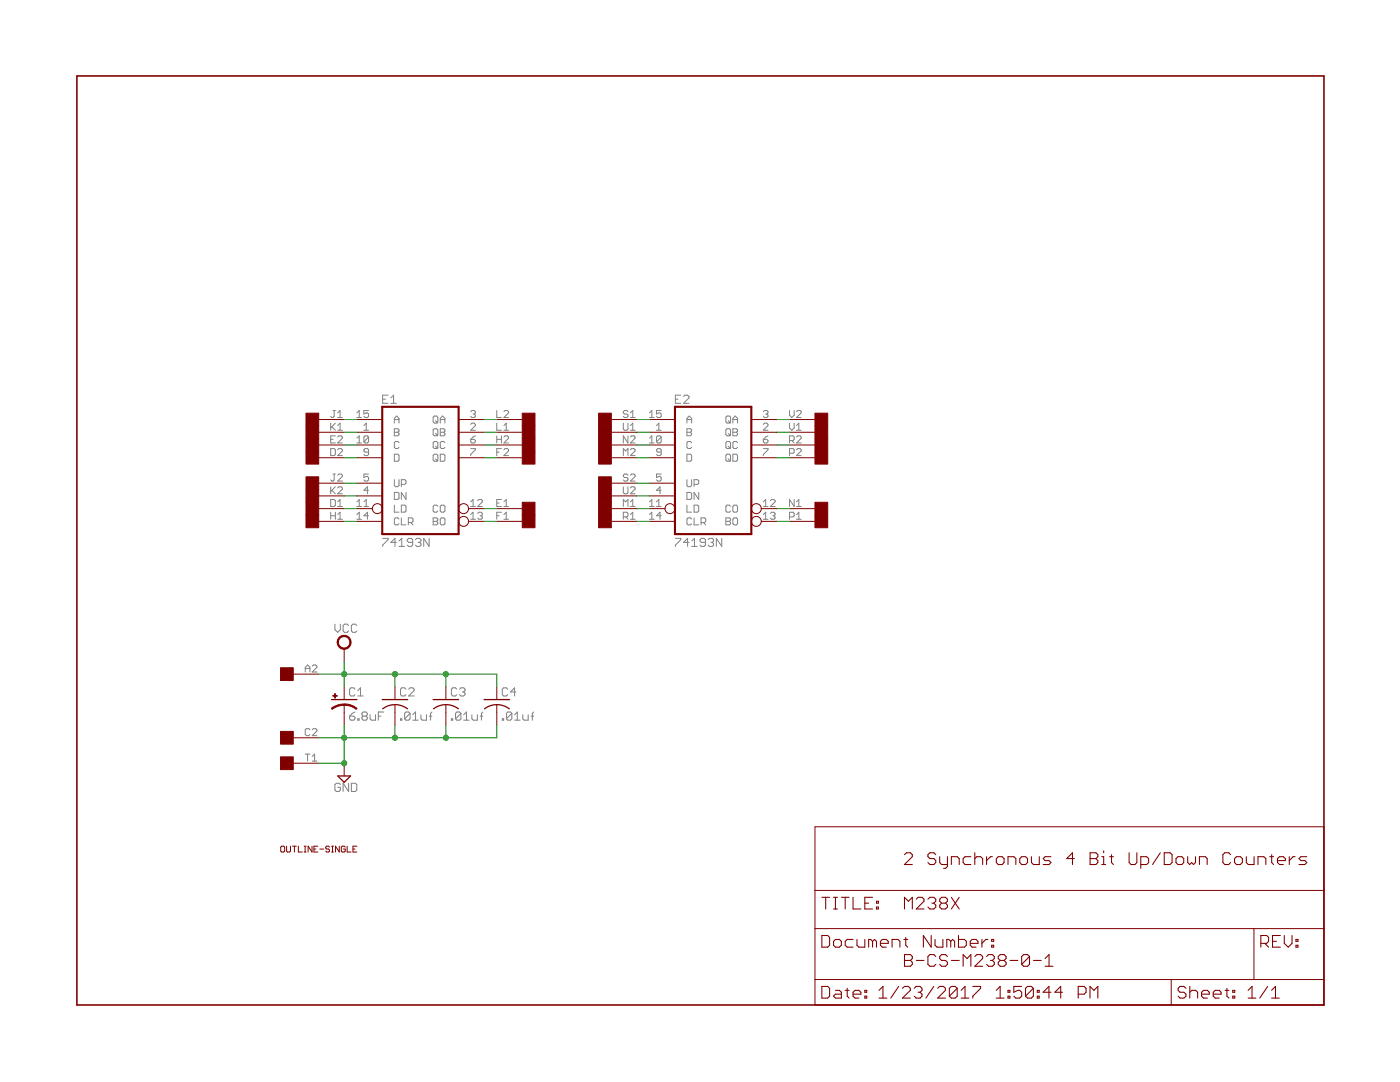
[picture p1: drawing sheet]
<?xml version="1.0" encoding="utf-8"?>
<!DOCTYPE eagle SYSTEM "eagle.dtd">
<eagle version="6.6.0">
<drawing>
<settings>
<setting alwaysvectorfont="yes"/>
<setting verticaltext="up"/>
</settings>
<grid distance="0.1" unitdist="inch" unit="inch" style="lines" multiple="1" display="no" altdistance="0.01" altunitdist="inch" altunit="inch"/>
<schematic xreflabel="%F%N/%S.%C%R" xrefpart="/%S.%C%R">
<libraries>
<library name="frames">
<symbols>
<symbol name="LETTER_L">
<frame x1="0" y1="0" x2="248.92" y2="185.42" columns="12" rows="17" layer="94" border-left="no" border-top="no" border-right="no" border-bottom="no"/>
</symbol>
<symbol name="DOCFIELD">
<wire x1="0" y1="0" x2="71.12" y2="0" width="0.1016" layer="94"/>
<wire x1="101.6" y1="15.24" x2="87.63" y2="15.24" width="0.1016" layer="94"/>
<wire x1="0" y1="0" x2="0" y2="5.08" width="0.1016" layer="94"/>
<wire x1="0" y1="5.08" x2="71.12" y2="5.08" width="0.1016" layer="94"/>
<wire x1="0" y1="5.08" x2="0" y2="15.24" width="0.1016" layer="94"/>
<wire x1="101.6" y1="15.24" x2="101.6" y2="5.08" width="0.1016" layer="94"/>
<wire x1="71.12" y1="5.08" x2="71.12" y2="0" width="0.1016" layer="94"/>
<wire x1="71.12" y1="5.08" x2="87.63" y2="5.08" width="0.1016" layer="94"/>
<wire x1="71.12" y1="0" x2="101.6" y2="0" width="0.1016" layer="94"/>
<wire x1="87.63" y1="15.24" x2="87.63" y2="5.08" width="0.1016" layer="94"/>
<wire x1="87.63" y1="15.24" x2="0" y2="15.24" width="0.1016" layer="94"/>
<wire x1="87.63" y1="5.08" x2="101.6" y2="5.08" width="0.1016" layer="94"/>
<wire x1="101.6" y1="5.08" x2="101.6" y2="0" width="0.1016" layer="94"/>
<wire x1="0" y1="15.24" x2="0" y2="22.86" width="0.1016" layer="94"/>
<wire x1="101.6" y1="35.56" x2="0" y2="35.56" width="0.1016" layer="94"/>
<wire x1="101.6" y1="35.56" x2="101.6" y2="22.86" width="0.1016" layer="94"/>
<wire x1="0" y1="22.86" x2="101.6" y2="22.86" width="0.1016" layer="94"/>
<wire x1="0" y1="22.86" x2="0" y2="35.56" width="0.1016" layer="94"/>
<wire x1="101.6" y1="22.86" x2="101.6" y2="15.24" width="0.1016" layer="94"/>
<text x="1.27" y="1.27" size="2.54" layer="94">Date:</text>
<text x="12.7" y="1.27" size="2.54" layer="94">&gt;LAST_DATE_TIME</text>
<text x="72.39" y="1.27" size="2.54" layer="94">Sheet:</text>
<text x="86.36" y="1.27" size="2.54" layer="94">&gt;SHEET</text>
<text x="88.9" y="11.43" size="2.54" layer="94">REV:</text>
<text x="1.27" y="19.05" size="2.54" layer="94">TITLE:</text>
<text x="1.27" y="11.43" size="2.54" layer="94">Document Number:</text>
<text x="17.78" y="19.05" size="2.54" layer="94">&gt;DRAWING_NAME</text>
</symbol>
</symbols>
<devicesets>
<deviceset name="LETTER_L" prefix="FRAME" uservalue="yes">
<gates>
<gate name="G$1" symbol="LETTER_L" x="0" y="0"/>
<gate name="G$2" symbol="DOCFIELD" x="147.32" y="0" addlevel="must"/>
</gates>
<devices>
<device name="">
<technologies>
<technology name=""/>
</technologies>
</device>
</devices>
</deviceset>
</devicesets>
</library>
<library name="74xx-us">
<symbols>
<symbol name="PWRN">
<text x="-0.635" y="-0.635" size="1.778" layer="95">&gt;NAME</text>
<text x="1.905" y="-7.62" size="1.27" layer="95" rot="R90">GND</text>
<text x="1.905" y="5.08" size="1.27" layer="95" rot="R90">VCC</text>
<pin name="GND" x="0" y="-10.16" visible="pad" direction="pwr" rot="R90"/>
<pin name="VCC" x="0" y="10.16" visible="pad" direction="pwr" rot="R270"/>
</symbol>
<symbol name="74192">
<wire x1="-7.62" y1="-12.7" x2="7.62" y2="-12.7" width="0.4064" layer="94"/>
<wire x1="7.62" y1="-12.7" x2="7.62" y2="12.7" width="0.4064" layer="94"/>
<wire x1="7.62" y1="12.7" x2="-7.62" y2="12.7" width="0.4064" layer="94"/>
<wire x1="-7.62" y1="12.7" x2="-7.62" y2="-12.7" width="0.4064" layer="94"/>
<text x="-7.62" y="13.335" size="1.778" layer="95">&gt;NAME</text>
<text x="-7.62" y="-15.24" size="1.778" layer="96">&gt;VALUE</text>
<pin name="B" x="-12.7" y="7.62" length="middle" direction="in"/>
<pin name="QB" x="12.7" y="7.62" length="middle" direction="out" rot="R180"/>
<pin name="QA" x="12.7" y="10.16" length="middle" direction="out" rot="R180"/>
<pin name="DN" x="-12.7" y="-5.08" length="middle" direction="in"/>
<pin name="UP" x="-12.7" y="-2.54" length="middle" direction="in"/>
<pin name="QC" x="12.7" y="5.08" length="middle" direction="out" rot="R180"/>
<pin name="QD" x="12.7" y="2.54" length="middle" direction="out" rot="R180"/>
<pin name="D" x="-12.7" y="2.54" length="middle" direction="in"/>
<pin name="C" x="-12.7" y="5.08" length="middle" direction="in"/>
<pin name="LD" x="-12.7" y="-7.62" length="middle" direction="in" function="dot"/>
<pin name="CO" x="12.7" y="-7.62" length="middle" direction="out" function="dot" rot="R180"/>
<pin name="BO" x="12.7" y="-10.16" length="middle" direction="out" function="dot" rot="R180"/>
<pin name="CLR" x="-12.7" y="-10.16" length="middle" direction="in"/>
<pin name="A" x="-12.7" y="10.16" length="middle" direction="in"/>
</symbol>
</symbols>
<devicesets>
<deviceset name="74*192" prefix="IC">
<gates>
<gate name="A" symbol="74192" x="20.32" y="0"/>
<gate name="P" symbol="PWRN" x="-5.08" y="0" addlevel="request"/>
</gates>
<devices>
<device name="N" package="DIL16">
<connects>
<connect gate="A" pin="A" pad="15"/>
<connect gate="A" pin="B" pad="1"/>
<connect gate="A" pin="BO" pad="13"/>
<connect gate="A" pin="C" pad="10"/>
<connect gate="A" pin="CLR" pad="14"/>
<connect gate="A" pin="CO" pad="12"/>
<connect gate="A" pin="D" pad="9"/>
<connect gate="A" pin="DN" pad="4"/>
<connect gate="A" pin="LD" pad="11"/>
<connect gate="A" pin="QA" pad="3"/>
<connect gate="A" pin="QB" pad="2"/>
<connect gate="A" pin="QC" pad="6"/>
<connect gate="A" pin="QD" pad="7"/>
<connect gate="A" pin="UP" pad="5"/>
<connect gate="P" pin="GND" pad="8"/>
<connect gate="P" pin="VCC" pad="16"/>
</connects>
<technologies>
<technology name=""/>
<technology name="LS"/>
</technologies>
</device>
</devices>
</deviceset>
</devicesets>
</library>
<library name="dec-con">
<symbols>
<symbol name="DEVICE">
<text x="0" y="0" size="1.27" layer="94">&gt;Value</text>
</symbol>
<symbol name="EDGE-RIGHT">
<rectangle x1="-5.08" y1="-1.27" x2="-2.54" y2="1.27" layer="94"/>
<pin name="1" x="2.54" y="0" visible="pad" length="middle" rot="R180"/>
</symbol>
<symbol name="EDGE-LEFT">
<rectangle x1="2.54" y1="-1.27" x2="5.08" y2="1.27" layer="94"/>
<pin name="1" x="-2.54" y="0" visible="pad" length="middle"/>
</symbol>
<symbol name="CPOL-US">
<wire x1="-2.54" y1="0" x2="2.54" y2="0" width="0.254" layer="94"/>
<wire x1="0" y1="-1.016" x2="0" y2="-2.54" width="0.1524" layer="94"/>
<wire x1="0" y1="-1" x2="2.4892" y2="-1.8542" width="0.254" layer="94" curve="-37.878202" cap="flat"/>
<wire x1="-2.4669" y1="-1.8504" x2="0" y2="-1.0161" width="0.254" layer="94" curve="-37.376341" cap="flat"/>
<text x="1.016" y="0.635" size="1.778" layer="95">&gt;NAME</text>
<text x="1.016" y="-4.191" size="1.778" layer="96">&gt;VALUE</text>
<rectangle x1="-2.253" y1="0.668" x2="-1.364" y2="0.795" layer="94"/>
<rectangle x1="-1.872" y1="0.287" x2="-1.745" y2="1.176" layer="94"/>
<pin name="+" x="0" y="2.54" visible="off" length="short" direction="pas" swaplevel="1" rot="R270"/>
<pin name="-" x="0" y="-5.08" visible="off" length="short" direction="pas" swaplevel="1" rot="R90"/>
</symbol>
</symbols>
<devicesets>
<deviceset name="OUTLINE-*">
<gates>
<gate name="G$1" symbol="DEVICE" x="0" y="0" addlevel="always"/>
</gates>
<devices>
<device name="SINGLE" package="SINGLE">
<technologies>
<technology name=""/>
</technologies>
</device>
<device name="SINGLE-R" package="SINGLE-R">
<technologies>
<technology name=""/>
</technologies>
</device>
<device name="PROTO" package="DECPROTO111">
<technologies>
<technology name=""/>
</technologies>
</device>
<device name="OMNIBUS" package="OMNIBUS">
<technologies>
<technology name=""/>
</technologies>
</device>
<device name="DOUBLE" package="DOUBLE">
<technologies>
<technology name=""/>
</technologies>
</device>
<device name="DOUBLE-R" package="DOUBLE-R">
<technologies>
<technology name=""/>
</technologies>
</device>
<device name="SINGLE-LONG" package="SINGLE-LONG">
<technologies>
<technology name=""/>
</technologies>
</device>
<device name="DOUBLE-LONG" package="DOUBLE-LONG">
<technologies>
<technology name=""/>
</technologies>
</device>
</devices>
</deviceset>
<deviceset name="SINGLE" uservalue="yes">
<gates>
<gate name="L2" symbol="EDGE-RIGHT" x="7.62" y="2.54" addlevel="always" swaplevel="1"/>
<gate name="M2" symbol="EDGE-RIGHT" x="7.62" y="7.62" addlevel="always" swaplevel="1"/>
<gate name="N2" symbol="EDGE-RIGHT" x="7.62" y="12.7" addlevel="always" swaplevel="1"/>
<gate name="P2" symbol="EDGE-RIGHT" x="7.62" y="17.78" addlevel="always" swaplevel="1"/>
<gate name="R2" symbol="EDGE-RIGHT" x="7.62" y="22.86" addlevel="always" swaplevel="1"/>
<gate name="S2" symbol="EDGE-RIGHT" x="7.62" y="27.94" addlevel="always" swaplevel="1"/>
<gate name="T2" symbol="EDGE-RIGHT" x="7.62" y="33.02" addlevel="always" swaplevel="1"/>
<gate name="K2" symbol="EDGE-RIGHT" x="7.62" y="-2.54" addlevel="always" swaplevel="1"/>
<gate name="J2" symbol="EDGE-RIGHT" x="7.62" y="-7.62" addlevel="always" swaplevel="1"/>
<gate name="H2" symbol="EDGE-RIGHT" x="7.62" y="-12.7" addlevel="always" swaplevel="1"/>
<gate name="F2" symbol="EDGE-RIGHT" x="7.62" y="-17.78" addlevel="always" swaplevel="1"/>
<gate name="E2" symbol="EDGE-RIGHT" x="7.62" y="-22.86" addlevel="always" swaplevel="1"/>
<gate name="D2" symbol="EDGE-RIGHT" x="7.62" y="-27.94" addlevel="always" swaplevel="1"/>
<gate name="C2" symbol="EDGE-RIGHT" x="7.62" y="-33.02" addlevel="always" swaplevel="1"/>
<gate name="U2" symbol="EDGE-RIGHT" x="7.62" y="38.1" addlevel="always" swaplevel="1"/>
<gate name="V2" symbol="EDGE-RIGHT" x="7.62" y="43.18" addlevel="always" swaplevel="1"/>
<gate name="B2" symbol="EDGE-RIGHT" x="7.62" y="-38.1" addlevel="always" swaplevel="1"/>
<gate name="A2" symbol="EDGE-RIGHT" x="7.62" y="-43.18" addlevel="always" swaplevel="1"/>
<gate name="K1" symbol="EDGE-LEFT" x="-7.62" y="-2.54" addlevel="always" swaplevel="1"/>
<gate name="L1" symbol="EDGE-LEFT" x="-7.62" y="2.54" addlevel="always" swaplevel="1"/>
<gate name="M1" symbol="EDGE-LEFT" x="-7.62" y="7.62" addlevel="always" swaplevel="1"/>
<gate name="N1" symbol="EDGE-LEFT" x="-7.62" y="12.7" addlevel="always" swaplevel="1"/>
<gate name="P1" symbol="EDGE-LEFT" x="-7.62" y="17.78" addlevel="always" swaplevel="1"/>
<gate name="R1" symbol="EDGE-LEFT" x="-7.62" y="22.86" addlevel="always" swaplevel="1"/>
<gate name="S1" symbol="EDGE-LEFT" x="-7.62" y="27.94" addlevel="always" swaplevel="1"/>
<gate name="T1" symbol="EDGE-LEFT" x="-7.62" y="33.02" addlevel="always" swaplevel="1"/>
<gate name="U1" symbol="EDGE-LEFT" x="-7.62" y="38.1" addlevel="always" swaplevel="1"/>
<gate name="V1" symbol="EDGE-LEFT" x="-7.62" y="43.18" addlevel="always" swaplevel="1"/>
<gate name="J1" symbol="EDGE-LEFT" x="-7.62" y="-7.62" addlevel="always" swaplevel="1"/>
<gate name="H1" symbol="EDGE-LEFT" x="-7.62" y="-12.7" addlevel="always" swaplevel="1"/>
<gate name="F1" symbol="EDGE-LEFT" x="-7.62" y="-17.78" addlevel="always" swaplevel="1"/>
<gate name="E1" symbol="EDGE-LEFT" x="-7.62" y="-22.86" addlevel="always" swaplevel="1"/>
<gate name="D1" symbol="EDGE-LEFT" x="-7.62" y="-27.94" addlevel="always" swaplevel="1"/>
<gate name="C1" symbol="EDGE-LEFT" x="-7.62" y="-33.02" addlevel="always" swaplevel="1"/>
<gate name="B1" symbol="EDGE-LEFT" x="-7.62" y="-38.1" addlevel="always" swaplevel="1"/>
<gate name="A1" symbol="EDGE-LEFT" x="-7.62" y="-43.18" addlevel="always" swaplevel="1"/>
</gates>
<devices>
<device name="" package="EDGE-CON2">
<connects>
<connect gate="A1" pin="1" pad="A1"/>
<connect gate="A2" pin="1" pad="A2"/>
<connect gate="B1" pin="1" pad="B1"/>
<connect gate="B2" pin="1" pad="B2"/>
<connect gate="C1" pin="1" pad="C1"/>
<connect gate="C2" pin="1" pad="C2"/>
<connect gate="D1" pin="1" pad="D1"/>
<connect gate="D2" pin="1" pad="D2"/>
<connect gate="E1" pin="1" pad="E1"/>
<connect gate="E2" pin="1" pad="E2"/>
<connect gate="F1" pin="1" pad="F1"/>
<connect gate="F2" pin="1" pad="F2"/>
<connect gate="H1" pin="1" pad="H1"/>
<connect gate="H2" pin="1" pad="H2"/>
<connect gate="J1" pin="1" pad="J1"/>
<connect gate="J2" pin="1" pad="J2"/>
<connect gate="K1" pin="1" pad="K1"/>
<connect gate="K2" pin="1" pad="K2"/>
<connect gate="L1" pin="1" pad="L1"/>
<connect gate="L2" pin="1" pad="L2"/>
<connect gate="M1" pin="1" pad="M1"/>
<connect gate="M2" pin="1" pad="M2"/>
<connect gate="N1" pin="1" pad="N1"/>
<connect gate="N2" pin="1" pad="N2"/>
<connect gate="P1" pin="1" pad="P1"/>
<connect gate="P2" pin="1" pad="P2"/>
<connect gate="R1" pin="1" pad="R1"/>
<connect gate="R2" pin="1" pad="R2"/>
<connect gate="S1" pin="1" pad="S1"/>
<connect gate="S2" pin="1" pad="S2"/>
<connect gate="T1" pin="1" pad="T1"/>
<connect gate="T2" pin="1" pad="T2"/>
<connect gate="U1" pin="1" pad="U1"/>
<connect gate="U2" pin="1" pad="U2"/>
<connect gate="V1" pin="1" pad="V1"/>
<connect gate="V2" pin="1" pad="V2"/>
</connects>
<technologies>
<technology name=""/>
</technologies>
</device>
</devices>
</deviceset>
<deviceset name="CPOL-USE20-8AXIAL" prefix="C" uservalue="yes">
<gates>
<gate name="G$1" symbol="CPOL-US" x="0" y="0"/>
</gates>
<devices>
<device name="" package="E12-8">
<connects>
<connect gate="G$1" pin="+" pad="+"/>
<connect gate="G$1" pin="-" pad="-"/>
</connects>
<technologies>
<technology name=""/>
</technologies>
</device>
</devices>
</deviceset>
</devicesets>
</library>
<library name="rcl">
<symbols>
<symbol name="C-US">
<wire x1="-2.54" y1="0" x2="2.54" y2="0" width="0.254" layer="94"/>
<wire x1="0" y1="-1.016" x2="0" y2="-2.54" width="0.1524" layer="94"/>
<wire x1="0" y1="-1" x2="2.4892" y2="-1.8542" width="0.254" layer="94" curve="-37.878202"/>
<wire x1="-2.4668" y1="-1.8504" x2="0" y2="-1.0161" width="0.254" layer="94" curve="-37.373024"/>
<text x="1.016" y="0.635" size="1.778" layer="95">&gt;NAME</text>
<text x="1.016" y="-4.191" size="1.778" layer="96">&gt;VALUE</text>
<pin name="1" x="0" y="2.54" visible="off" length="short" direction="pas" swaplevel="1" rot="R270"/>
<pin name="2" x="0" y="-5.08" visible="off" length="short" direction="pas" swaplevel="1" rot="R90"/>
</symbol>
</symbols>
<devicesets>
<deviceset name="C-US" prefix="C" uservalue="yes">
<gates>
<gate name="G$1" symbol="C-US" x="0" y="0"/>
</gates>
<devices>
<device name="C0402" package="C0402">
<connects>
<connect gate="G$1" pin="1" pad="1"/>
<connect gate="G$1" pin="2" pad="2"/>
</connects>
<technologies>
<technology name=""/>
</technologies>
</device>
<device name="C0504" package="C0504">
<connects>
<connect gate="G$1" pin="1" pad="1"/>
<connect gate="G$1" pin="2" pad="2"/>
</connects>
<technologies>
<technology name=""/>
</technologies>
</device>
<device name="C0603" package="C0603">
<connects>
<connect gate="G$1" pin="1" pad="1"/>
<connect gate="G$1" pin="2" pad="2"/>
</connects>
<technologies>
<technology name=""/>
</technologies>
</device>
<device name="C0805" package="C0805">
<connects>
<connect gate="G$1" pin="1" pad="1"/>
<connect gate="G$1" pin="2" pad="2"/>
</connects>
<technologies>
<technology name=""/>
</technologies>
</device>
<device name="C1005" package="C1005">
<connects>
<connect gate="G$1" pin="1" pad="1"/>
<connect gate="G$1" pin="2" pad="2"/>
</connects>
<technologies>
<technology name=""/>
</technologies>
</device>
<device name="C1206" package="C1206">
<connects>
<connect gate="G$1" pin="1" pad="1"/>
<connect gate="G$1" pin="2" pad="2"/>
</connects>
<technologies>
<technology name=""/>
</technologies>
</device>
<device name="C1210" package="C1210">
<connects>
<connect gate="G$1" pin="1" pad="1"/>
<connect gate="G$1" pin="2" pad="2"/>
</connects>
<technologies>
<technology name=""/>
</technologies>
</device>
<device name="C1310" package="C1310">
<connects>
<connect gate="G$1" pin="1" pad="1"/>
<connect gate="G$1" pin="2" pad="2"/>
</connects>
<technologies>
<technology name=""/>
</technologies>
</device>
<device name="C1608" package="C1608">
<connects>
<connect gate="G$1" pin="1" pad="1"/>
<connect gate="G$1" pin="2" pad="2"/>
</connects>
<technologies>
<technology name=""/>
</technologies>
</device>
<device name="C1812" package="C1812">
<connects>
<connect gate="G$1" pin="1" pad="1"/>
<connect gate="G$1" pin="2" pad="2"/>
</connects>
<technologies>
<technology name=""/>
</technologies>
</device>
<device name="C1825" package="C1825">
<connects>
<connect gate="G$1" pin="1" pad="1"/>
<connect gate="G$1" pin="2" pad="2"/>
</connects>
<technologies>
<technology name=""/>
</technologies>
</device>
<device name="C2012" package="C2012">
<connects>
<connect gate="G$1" pin="1" pad="1"/>
<connect gate="G$1" pin="2" pad="2"/>
</connects>
<technologies>
<technology name=""/>
</technologies>
</device>
<device name="C3216" package="C3216">
<connects>
<connect gate="G$1" pin="1" pad="1"/>
<connect gate="G$1" pin="2" pad="2"/>
</connects>
<technologies>
<technology name=""/>
</technologies>
</device>
<device name="C3225" package="C3225">
<connects>
<connect gate="G$1" pin="1" pad="1"/>
<connect gate="G$1" pin="2" pad="2"/>
</connects>
<technologies>
<technology name=""/>
</technologies>
</device>
<device name="C4532" package="C4532">
<connects>
<connect gate="G$1" pin="1" pad="1"/>
<connect gate="G$1" pin="2" pad="2"/>
</connects>
<technologies>
<technology name=""/>
</technologies>
</device>
<device name="C4564" package="C4564">
<connects>
<connect gate="G$1" pin="1" pad="1"/>
<connect gate="G$1" pin="2" pad="2"/>
</connects>
<technologies>
<technology name=""/>
</technologies>
</device>
<device name="025-024X044" package="C025-024X044">
<connects>
<connect gate="G$1" pin="1" pad="1"/>
<connect gate="G$1" pin="2" pad="2"/>
</connects>
<technologies>
<technology name=""/>
</technologies>
</device>
<device name="025-025X050" package="C025-025X050">
<connects>
<connect gate="G$1" pin="1" pad="1"/>
<connect gate="G$1" pin="2" pad="2"/>
</connects>
<technologies>
<technology name=""/>
</technologies>
</device>
<device name="025-030X050" package="C025-030X050">
<connects>
<connect gate="G$1" pin="1" pad="1"/>
<connect gate="G$1" pin="2" pad="2"/>
</connects>
<technologies>
<technology name=""/>
</technologies>
</device>
<device name="025-040X050" package="C025-040X050">
<connects>
<connect gate="G$1" pin="1" pad="1"/>
<connect gate="G$1" pin="2" pad="2"/>
</connects>
<technologies>
<technology name=""/>
</technologies>
</device>
<device name="025-050X050" package="C025-050X050">
<connects>
<connect gate="G$1" pin="1" pad="1"/>
<connect gate="G$1" pin="2" pad="2"/>
</connects>
<technologies>
<technology name=""/>
</technologies>
</device>
<device name="025-060X050" package="C025-060X050">
<connects>
<connect gate="G$1" pin="1" pad="1"/>
<connect gate="G$1" pin="2" pad="2"/>
</connects>
<technologies>
<technology name=""/>
</technologies>
</device>
<device name="C025_050-024X070" package="C025_050-024X070">
<connects>
<connect gate="G$1" pin="1" pad="1"/>
<connect gate="G$1" pin="2" pad="2"/>
</connects>
<technologies>
<technology name=""/>
</technologies>
</device>
<device name="025_050-025X075" package="C025_050-025X075">
<connects>
<connect gate="G$1" pin="1" pad="1"/>
<connect gate="G$1" pin="2" pad="2"/>
</connects>
<technologies>
<technology name=""/>
</technologies>
</device>
<device name="025_050-035X075" package="C025_050-035X075">
<connects>
<connect gate="G$1" pin="1" pad="1"/>
<connect gate="G$1" pin="2" pad="2"/>
</connects>
<technologies>
<technology name=""/>
</technologies>
</device>
<device name="025_050-045X075" package="C025_050-045X075">
<connects>
<connect gate="G$1" pin="1" pad="1"/>
<connect gate="G$1" pin="2" pad="2"/>
</connects>
<technologies>
<technology name=""/>
</technologies>
</device>
<device name="025_050-055X075" package="C025_050-055X075">
<connects>
<connect gate="G$1" pin="1" pad="1"/>
<connect gate="G$1" pin="2" pad="2"/>
</connects>
<technologies>
<technology name=""/>
</technologies>
</device>
<device name="050-024X044" package="C050-024X044">
<connects>
<connect gate="G$1" pin="1" pad="1"/>
<connect gate="G$1" pin="2" pad="2"/>
</connects>
<technologies>
<technology name=""/>
</technologies>
</device>
<device name="050-025X075" package="C050-025X075">
<connects>
<connect gate="G$1" pin="1" pad="1"/>
<connect gate="G$1" pin="2" pad="2"/>
</connects>
<technologies>
<technology name=""/>
</technologies>
</device>
<device name="050-045X075" package="C050-045X075">
<connects>
<connect gate="G$1" pin="1" pad="1"/>
<connect gate="G$1" pin="2" pad="2"/>
</connects>
<technologies>
<technology name=""/>
</technologies>
</device>
<device name="050-030X075" package="C050-030X075">
<connects>
<connect gate="G$1" pin="1" pad="1"/>
<connect gate="G$1" pin="2" pad="2"/>
</connects>
<technologies>
<technology name=""/>
</technologies>
</device>
<device name="050-050X075" package="C050-050X075">
<connects>
<connect gate="G$1" pin="1" pad="1"/>
<connect gate="G$1" pin="2" pad="2"/>
</connects>
<technologies>
<technology name=""/>
</technologies>
</device>
<device name="050-055X075" package="C050-055X075">
<connects>
<connect gate="G$1" pin="1" pad="1"/>
<connect gate="G$1" pin="2" pad="2"/>
</connects>
<technologies>
<technology name=""/>
</technologies>
</device>
<device name="050-075X075" package="C050-075X075">
<connects>
<connect gate="G$1" pin="1" pad="1"/>
<connect gate="G$1" pin="2" pad="2"/>
</connects>
<technologies>
<technology name=""/>
</technologies>
</device>
<device name="050H075X075" package="C050H075X075">
<connects>
<connect gate="G$1" pin="1" pad="1"/>
<connect gate="G$1" pin="2" pad="2"/>
</connects>
<technologies>
<technology name=""/>
</technologies>
</device>
<device name="075-032X103" package="C075-032X103">
<connects>
<connect gate="G$1" pin="1" pad="1"/>
<connect gate="G$1" pin="2" pad="2"/>
</connects>
<technologies>
<technology name=""/>
</technologies>
</device>
<device name="075-042X103" package="C075-042X103">
<connects>
<connect gate="G$1" pin="1" pad="1"/>
<connect gate="G$1" pin="2" pad="2"/>
</connects>
<technologies>
<technology name=""/>
</technologies>
</device>
<device name="075-052X106" package="C075-052X106">
<connects>
<connect gate="G$1" pin="1" pad="1"/>
<connect gate="G$1" pin="2" pad="2"/>
</connects>
<technologies>
<technology name=""/>
</technologies>
</device>
<device name="102-043X133" package="C102-043X133">
<connects>
<connect gate="G$1" pin="1" pad="1"/>
<connect gate="G$1" pin="2" pad="2"/>
</connects>
<technologies>
<technology name=""/>
</technologies>
</device>
<device name="102-054X133" package="C102-054X133">
<connects>
<connect gate="G$1" pin="1" pad="1"/>
<connect gate="G$1" pin="2" pad="2"/>
</connects>
<technologies>
<technology name=""/>
</technologies>
</device>
<device name="102-064X133" package="C102-064X133">
<connects>
<connect gate="G$1" pin="1" pad="1"/>
<connect gate="G$1" pin="2" pad="2"/>
</connects>
<technologies>
<technology name=""/>
</technologies>
</device>
<device name="102_152-062X184" package="C102_152-062X184">
<connects>
<connect gate="G$1" pin="1" pad="1"/>
<connect gate="G$1" pin="2" pad="2"/>
</connects>
<technologies>
<technology name=""/>
</technologies>
</device>
<device name="150-054X183" package="C150-054X183">
<connects>
<connect gate="G$1" pin="1" pad="1"/>
<connect gate="G$1" pin="2" pad="2"/>
</connects>
<technologies>
<technology name=""/>
</technologies>
</device>
<device name="150-064X183" package="C150-064X183">
<connects>
<connect gate="G$1" pin="1" pad="1"/>
<connect gate="G$1" pin="2" pad="2"/>
</connects>
<technologies>
<technology name=""/>
</technologies>
</device>
<device name="150-072X183" package="C150-072X183">
<connects>
<connect gate="G$1" pin="1" pad="1"/>
<connect gate="G$1" pin="2" pad="2"/>
</connects>
<technologies>
<technology name=""/>
</technologies>
</device>
<device name="150-084X183" package="C150-084X183">
<connects>
<connect gate="G$1" pin="1" pad="1"/>
<connect gate="G$1" pin="2" pad="2"/>
</connects>
<technologies>
<technology name=""/>
</technologies>
</device>
<device name="150-091X182" package="C150-091X182">
<connects>
<connect gate="G$1" pin="1" pad="1"/>
<connect gate="G$1" pin="2" pad="2"/>
</connects>
<technologies>
<technology name=""/>
</technologies>
</device>
<device name="225-062X268" package="C225-062X268">
<connects>
<connect gate="G$1" pin="1" pad="1"/>
<connect gate="G$1" pin="2" pad="2"/>
</connects>
<technologies>
<technology name=""/>
</technologies>
</device>
<device name="225-074X268" package="C225-074X268">
<connects>
<connect gate="G$1" pin="1" pad="1"/>
<connect gate="G$1" pin="2" pad="2"/>
</connects>
<technologies>
<technology name=""/>
</technologies>
</device>
<device name="225-087X268" package="C225-087X268">
<connects>
<connect gate="G$1" pin="1" pad="1"/>
<connect gate="G$1" pin="2" pad="2"/>
</connects>
<technologies>
<technology name=""/>
</technologies>
</device>
<device name="225-108X268" package="C225-108X268">
<connects>
<connect gate="G$1" pin="1" pad="1"/>
<connect gate="G$1" pin="2" pad="2"/>
</connects>
<technologies>
<technology name=""/>
</technologies>
</device>
<device name="225-113X268" package="C225-113X268">
<connects>
<connect gate="G$1" pin="1" pad="1"/>
<connect gate="G$1" pin="2" pad="2"/>
</connects>
<technologies>
<technology name=""/>
</technologies>
</device>
<device name="275-093X316" package="C275-093X316">
<connects>
<connect gate="G$1" pin="1" pad="1"/>
<connect gate="G$1" pin="2" pad="2"/>
</connects>
<technologies>
<technology name=""/>
</technologies>
</device>
<device name="275-113X316" package="C275-113X316">
<connects>
<connect gate="G$1" pin="1" pad="1"/>
<connect gate="G$1" pin="2" pad="2"/>
</connects>
<technologies>
<technology name=""/>
</technologies>
</device>
<device name="275-134X316" package="C275-134X316">
<connects>
<connect gate="G$1" pin="1" pad="1"/>
<connect gate="G$1" pin="2" pad="2"/>
</connects>
<technologies>
<technology name=""/>
</technologies>
</device>
<device name="275-205X316" package="C275-205X316">
<connects>
<connect gate="G$1" pin="1" pad="1"/>
<connect gate="G$1" pin="2" pad="2"/>
</connects>
<technologies>
<technology name=""/>
</technologies>
</device>
<device name="325-137X374" package="C325-137X374">
<connects>
<connect gate="G$1" pin="1" pad="1"/>
<connect gate="G$1" pin="2" pad="2"/>
</connects>
<technologies>
<technology name=""/>
</technologies>
</device>
<device name="325-162X374" package="C325-162X374">
<connects>
<connect gate="G$1" pin="1" pad="1"/>
<connect gate="G$1" pin="2" pad="2"/>
</connects>
<technologies>
<technology name=""/>
</technologies>
</device>
<device name="325-182X374" package="C325-182X374">
<connects>
<connect gate="G$1" pin="1" pad="1"/>
<connect gate="G$1" pin="2" pad="2"/>
</connects>
<technologies>
<technology name=""/>
</technologies>
</device>
<device name="375-192X418" package="C375-192X418">
<connects>
<connect gate="G$1" pin="1" pad="1"/>
<connect gate="G$1" pin="2" pad="2"/>
</connects>
<technologies>
<technology name=""/>
</technologies>
</device>
<device name="375-203X418" package="C375-203X418">
<connects>
<connect gate="G$1" pin="1" pad="1"/>
<connect gate="G$1" pin="2" pad="2"/>
</connects>
<technologies>
<technology name=""/>
</technologies>
</device>
<device name="050-035X075" package="C050-035X075">
<connects>
<connect gate="G$1" pin="1" pad="1"/>
<connect gate="G$1" pin="2" pad="2"/>
</connects>
<technologies>
<technology name=""/>
</technologies>
</device>
<device name="375-155X418" package="C375-155X418">
<connects>
<connect gate="G$1" pin="1" pad="1"/>
<connect gate="G$1" pin="2" pad="2"/>
</connects>
<technologies>
<technology name=""/>
</technologies>
</device>
<device name="075-063X106" package="C075-063X106">
<connects>
<connect gate="G$1" pin="1" pad="1"/>
<connect gate="G$1" pin="2" pad="2"/>
</connects>
<technologies>
<technology name=""/>
</technologies>
</device>
<device name="275-154X316" package="C275-154X316">
<connects>
<connect gate="G$1" pin="1" pad="1"/>
<connect gate="G$1" pin="2" pad="2"/>
</connects>
<technologies>
<technology name=""/>
</technologies>
</device>
<device name="275-173X316" package="C275-173X316">
<connects>
<connect gate="G$1" pin="1" pad="1"/>
<connect gate="G$1" pin="2" pad="2"/>
</connects>
<technologies>
<technology name=""/>
</technologies>
</device>
<device name="C0402K" package="C0402K">
<connects>
<connect gate="G$1" pin="1" pad="1"/>
<connect gate="G$1" pin="2" pad="2"/>
</connects>
<technologies>
<technology name=""/>
</technologies>
</device>
<device name="C0603K" package="C0603K">
<connects>
<connect gate="G$1" pin="1" pad="1"/>
<connect gate="G$1" pin="2" pad="2"/>
</connects>
<technologies>
<technology name=""/>
</technologies>
</device>
<device name="C0805K" package="C0805K">
<connects>
<connect gate="G$1" pin="1" pad="1"/>
<connect gate="G$1" pin="2" pad="2"/>
</connects>
<technologies>
<technology name=""/>
</technologies>
</device>
<device name="C1206K" package="C1206K">
<connects>
<connect gate="G$1" pin="1" pad="1"/>
<connect gate="G$1" pin="2" pad="2"/>
</connects>
<technologies>
<technology name=""/>
</technologies>
</device>
<device name="C1210K" package="C1210K">
<connects>
<connect gate="G$1" pin="1" pad="1"/>
<connect gate="G$1" pin="2" pad="2"/>
</connects>
<technologies>
<technology name=""/>
</technologies>
</device>
<device name="C1812K" package="C1812K">
<connects>
<connect gate="G$1" pin="1" pad="1"/>
<connect gate="G$1" pin="2" pad="2"/>
</connects>
<technologies>
<technology name=""/>
</technologies>
</device>
<device name="C1825K" package="C1825K">
<connects>
<connect gate="G$1" pin="1" pad="1"/>
<connect gate="G$1" pin="2" pad="2"/>
</connects>
<technologies>
<technology name=""/>
</technologies>
</device>
<device name="C2220K" package="C2220K">
<connects>
<connect gate="G$1" pin="1" pad="1"/>
<connect gate="G$1" pin="2" pad="2"/>
</connects>
<technologies>
<technology name=""/>
</technologies>
</device>
<device name="C2225K" package="C2225K">
<connects>
<connect gate="G$1" pin="1" pad="1"/>
<connect gate="G$1" pin="2" pad="2"/>
</connects>
<technologies>
<technology name=""/>
</technologies>
</device>
<device name="C0201" package="C0201">
<connects>
<connect gate="G$1" pin="1" pad="1"/>
<connect gate="G$1" pin="2" pad="2"/>
</connects>
<technologies>
<technology name=""/>
</technologies>
</device>
<device name="C1808" package="C1808">
<connects>
<connect gate="G$1" pin="1" pad="1"/>
<connect gate="G$1" pin="2" pad="2"/>
</connects>
<technologies>
<technology name=""/>
</technologies>
</device>
<device name="C3640" package="C3640">
<connects>
<connect gate="G$1" pin="1" pad="1"/>
<connect gate="G$1" pin="2" pad="2"/>
</connects>
<technologies>
<technology name=""/>
</technologies>
</device>
</devices>
</deviceset>
</devicesets>
</library>
<library name="supply2">
<symbols>
<symbol name="VCC">
<circle x="0" y="1.27" radius="1.27" width="0.254" layer="94"/>
<text x="-1.905" y="3.175" size="1.778" layer="96">&gt;VALUE</text>
<pin name="VCC" x="0" y="-2.54" visible="off" length="short" direction="sup" rot="R90"/>
</symbol>
<symbol name="GND">
<wire x1="-1.27" y1="0" x2="1.27" y2="0" width="0.254" layer="94"/>
<wire x1="1.27" y1="0" x2="0" y2="-1.27" width="0.254" layer="94"/>
<wire x1="0" y1="-1.27" x2="-1.27" y2="0" width="0.254" layer="94"/>
<text x="-1.905" y="-3.175" size="1.778" layer="96">&gt;VALUE</text>
<pin name="GND" x="0" y="2.54" visible="off" length="short" direction="sup" rot="R270"/>
</symbol>
</symbols>
<devicesets>
<deviceset name="VCC" prefix="SUPPLY">
<gates>
<gate name="G$1" symbol="VCC" x="0" y="0"/>
</gates>
<devices>
<device name="">
<technologies>
<technology name=""/>
</technologies>
</device>
</devices>
</deviceset>
<deviceset name="GND" prefix="SUPPLY">
<gates>
<gate name="GND" symbol="GND" x="0" y="0"/>
</gates>
<devices>
<device name="">
<technologies>
<technology name=""/>
</technologies>
</device>
</devices>
</deviceset>
</devicesets>
</library>
</libraries>
<attributes>
</attributes>
<variantdefs>
</variantdefs>
<classes>
<class number="0" name="default" width="0.8128" drill="0">
</class>
</classes>
<parts>
<part name="FRAME1" library="frames" deviceset="LETTER_L" device=""/>
<part name="U$1" library="dec-con" deviceset="OUTLINE-*" device="SINGLE"/>
<part name="U$2" library="dec-con" deviceset="SINGLE" device=""/>
<part name="C2" library="rcl" deviceset="C-US" device="050-025X075" value=".01uf"/>
<part name="C3" library="rcl" deviceset="C-US" device="050-025X075" value=".01uf"/>
<part name="C4" library="rcl" deviceset="C-US" device="050-025X075" value=".01uf"/>
<part name="SUPPLY1" library="supply2" deviceset="VCC" device=""/>
<part name="SUPPLY3" library="supply2" deviceset="GND" device=""/>
<part name="C1" library="dec-con" deviceset="CPOL-USE20-8AXIAL" device="" value="6.8uF"/>
<part name="E1" library="74xx-us" deviceset="74*192" device="N" value="74193N"/>
<part name="E2" library="74xx-us" deviceset="74*192" device="N" value="74193N"/>
</parts>
<sheets>
<sheet>
<plain>
<text x="165.1" y="27.94" size="2.54" layer="94">2 Synchronous 4 Bit Up/Down Counters</text>
<text x="165.1" y="7.62" size="2.54" layer="94">B-CS-M238-0-1</text>
</plain>
<instances>
<instance part="FRAME1" gate="G$1" x="0" y="0"/>
<instance part="FRAME1" gate="G$2" x="147.32" y="0"/>
<instance part="U$1" gate="G$1" x="40.64" y="30.48"/>
<instance part="U$2" gate="L2" x="86.36" y="116.84" rot="MR0"/>
<instance part="U$2" gate="M2" x="109.22" y="109.22"/>
<instance part="U$2" gate="N2" x="109.22" y="111.76"/>
<instance part="U$2" gate="P2" x="144.78" y="109.22" rot="R180"/>
<instance part="U$2" gate="R2" x="144.78" y="111.76" rot="R180"/>
<instance part="U$2" gate="S2" x="109.22" y="104.14"/>
<instance part="U$2" gate="K2" x="50.8" y="101.6" rot="MR180"/>
<instance part="U$2" gate="J2" x="50.8" y="104.14" rot="MR180"/>
<instance part="U$2" gate="H2" x="86.36" y="111.76" rot="MR0"/>
<instance part="U$2" gate="F2" x="86.36" y="109.22" rot="R180"/>
<instance part="U$2" gate="E2" x="50.8" y="111.76"/>
<instance part="U$2" gate="D2" x="50.8" y="109.22"/>
<instance part="U$2" gate="C2" x="45.72" y="53.34"/>
<instance part="U$2" gate="U2" x="109.22" y="101.6"/>
<instance part="U$2" gate="V2" x="144.78" y="116.84" rot="R180"/>
<instance part="U$2" gate="A2" x="45.72" y="66.04"/>
<instance part="U$2" gate="K1" x="50.8" y="114.3" rot="R180"/>
<instance part="U$2" gate="L1" x="86.36" y="114.3"/>
<instance part="U$2" gate="M1" x="109.22" y="99.06" rot="R180"/>
<instance part="U$2" gate="N1" x="144.78" y="99.06"/>
<instance part="U$2" gate="P1" x="144.78" y="96.52"/>
<instance part="U$2" gate="R1" x="109.22" y="96.52" rot="R180"/>
<instance part="U$2" gate="S1" x="109.22" y="116.84" rot="R180"/>
<instance part="U$2" gate="T1" x="45.72" y="48.26" rot="R180"/>
<instance part="U$2" gate="U1" x="109.22" y="114.3" rot="R180"/>
<instance part="U$2" gate="V1" x="144.78" y="114.3"/>
<instance part="U$2" gate="J1" x="50.8" y="116.84" rot="R180"/>
<instance part="U$2" gate="H1" x="50.8" y="96.52" rot="R180"/>
<instance part="U$2" gate="F1" x="86.36" y="96.52"/>
<instance part="U$2" gate="E1" x="86.36" y="99.06"/>
<instance part="U$2" gate="D1" x="50.8" y="99.06" rot="R180"/>
<instance part="C2" gate="G$1" x="63.5" y="60.96"/>
<instance part="C3" gate="G$1" x="73.66" y="60.96"/>
<instance part="C4" gate="G$1" x="83.82" y="60.96"/>
<instance part="SUPPLY1" gate="G$1" x="53.34" y="71.12"/>
<instance part="SUPPLY3" gate="GND" x="53.34" y="45.72"/>
<instance part="C1" gate="G$1" x="53.34" y="60.96"/>
<instance part="E1" gate="A" x="68.58" y="106.68"/>
<instance part="E2" gate="A" x="127" y="106.68"/>
</instances>
<busses>
</busses>
<nets>
<net name="H2" class="0">
<segment>
<pinref part="U$2" gate="H2" pin="1"/>
<pinref part="E1" gate="A" pin="QC"/>
<wire x1="81.28" y1="111.76" x2="83.82" y2="111.76" width="0.1524" layer="91"/>
</segment>
</net>
<net name="J2" class="0">
<segment>
<pinref part="U$2" gate="J2" pin="1"/>
<pinref part="E1" gate="A" pin="UP"/>
<wire x1="55.88" y1="104.14" x2="53.34" y2="104.14" width="0.1524" layer="91"/>
</segment>
</net>
<net name="K2" class="0">
<segment>
<pinref part="U$2" gate="K2" pin="1"/>
<pinref part="E1" gate="A" pin="DN"/>
<wire x1="55.88" y1="101.6" x2="53.34" y2="101.6" width="0.1524" layer="91"/>
</segment>
</net>
<net name="L2" class="0">
<segment>
<pinref part="U$2" gate="L2" pin="1"/>
<pinref part="E1" gate="A" pin="QA"/>
<wire x1="83.82" y1="116.84" x2="81.28" y2="116.84" width="0.1524" layer="91"/>
</segment>
</net>
<net name="E2" class="0">
<segment>
<pinref part="U$2" gate="E2" pin="1"/>
<pinref part="E1" gate="A" pin="C"/>
<wire x1="55.88" y1="111.76" x2="53.34" y2="111.76" width="0.1524" layer="91"/>
</segment>
</net>
<net name="D1" class="0">
<segment>
<pinref part="U$2" gate="D1" pin="1"/>
<pinref part="E1" gate="A" pin="LD"/>
<wire x1="55.88" y1="99.06" x2="53.34" y2="99.06" width="0.1524" layer="91"/>
</segment>
</net>
<net name="E1" class="0">
<segment>
<pinref part="U$2" gate="E1" pin="1"/>
<pinref part="E1" gate="A" pin="CO"/>
<wire x1="81.28" y1="99.06" x2="83.82" y2="99.06" width="0.1524" layer="91"/>
</segment>
</net>
<net name="F1" class="0">
<segment>
<pinref part="U$2" gate="F1" pin="1"/>
<pinref part="E1" gate="A" pin="BO"/>
<wire x1="81.28" y1="96.52" x2="83.82" y2="96.52" width="0.1524" layer="91"/>
</segment>
</net>
<net name="K1" class="0">
<segment>
<pinref part="U$2" gate="K1" pin="1"/>
<pinref part="E1" gate="A" pin="B"/>
<wire x1="55.88" y1="114.3" x2="53.34" y2="114.3" width="0.1524" layer="91"/>
</segment>
</net>
<net name="L1" class="0">
<segment>
<pinref part="U$2" gate="L1" pin="1"/>
<pinref part="E1" gate="A" pin="QB"/>
<wire x1="81.28" y1="114.3" x2="83.82" y2="114.3" width="0.1524" layer="91"/>
</segment>
</net>
<net name="H1" class="0">
<segment>
<pinref part="U$2" gate="H1" pin="1"/>
<pinref part="E1" gate="A" pin="CLR"/>
<wire x1="55.88" y1="96.52" x2="53.34" y2="96.52" width="0.1524" layer="91"/>
</segment>
</net>
<net name="J1" class="0">
<segment>
<pinref part="U$2" gate="J1" pin="1"/>
<pinref part="E1" gate="A" pin="A"/>
<wire x1="55.88" y1="116.84" x2="53.34" y2="116.84" width="0.1524" layer="91"/>
</segment>
</net>
<net name="D2" class="0">
<segment>
<pinref part="U$2" gate="D2" pin="1"/>
<pinref part="E1" gate="A" pin="D"/>
<wire x1="55.88" y1="109.22" x2="53.34" y2="109.22" width="0.1524" layer="91"/>
</segment>
</net>
<net name="F2" class="0">
<segment>
<pinref part="U$2" gate="F2" pin="1"/>
<pinref part="E1" gate="A" pin="QD"/>
<wire x1="81.28" y1="109.22" x2="83.82" y2="109.22" width="0.1524" layer="91"/>
</segment>
</net>
<net name="R2" class="0">
<segment>
<pinref part="U$2" gate="R2" pin="1"/>
<pinref part="E2" gate="A" pin="QC"/>
<wire x1="139.7" y1="111.76" x2="142.24" y2="111.76" width="0.1524" layer="91"/>
</segment>
</net>
<net name="S2" class="0">
<segment>
<pinref part="U$2" gate="S2" pin="1"/>
<pinref part="E2" gate="A" pin="UP"/>
<wire x1="114.3" y1="104.14" x2="111.76" y2="104.14" width="0.1524" layer="91"/>
</segment>
</net>
<net name="U2" class="0">
<segment>
<pinref part="U$2" gate="U2" pin="1"/>
<pinref part="E2" gate="A" pin="DN"/>
<wire x1="114.3" y1="101.6" x2="111.76" y2="101.6" width="0.1524" layer="91"/>
</segment>
</net>
<net name="V2" class="0">
<segment>
<pinref part="U$2" gate="V2" pin="1"/>
<pinref part="E2" gate="A" pin="QA"/>
<wire x1="142.24" y1="116.84" x2="139.7" y2="116.84" width="0.1524" layer="91"/>
</segment>
</net>
<net name="S1" class="0">
<segment>
<pinref part="U$2" gate="S1" pin="1"/>
<pinref part="E2" gate="A" pin="A"/>
<wire x1="114.3" y1="116.84" x2="111.76" y2="116.84" width="0.1524" layer="91"/>
</segment>
</net>
<net name="V1" class="0">
<segment>
<pinref part="U$2" gate="V1" pin="1"/>
<pinref part="E2" gate="A" pin="QB"/>
<wire x1="139.7" y1="114.3" x2="142.24" y2="114.3" width="0.1524" layer="91"/>
</segment>
</net>
<net name="N2" class="0">
<segment>
<pinref part="U$2" gate="N2" pin="1"/>
<pinref part="E2" gate="A" pin="C"/>
<wire x1="114.3" y1="111.76" x2="111.76" y2="111.76" width="0.1524" layer="91"/>
</segment>
</net>
<net name="M1" class="0">
<segment>
<pinref part="U$2" gate="M1" pin="1"/>
<pinref part="E2" gate="A" pin="LD"/>
<wire x1="114.3" y1="99.06" x2="111.76" y2="99.06" width="0.1524" layer="91"/>
</segment>
</net>
<net name="N1" class="0">
<segment>
<pinref part="U$2" gate="N1" pin="1"/>
<pinref part="E2" gate="A" pin="CO"/>
<wire x1="139.7" y1="99.06" x2="142.24" y2="99.06" width="0.1524" layer="91"/>
</segment>
</net>
<net name="P1" class="0">
<segment>
<pinref part="U$2" gate="P1" pin="1"/>
<pinref part="E2" gate="A" pin="BO"/>
<wire x1="139.7" y1="96.52" x2="142.24" y2="96.52" width="0.1524" layer="91"/>
</segment>
</net>
<net name="R1" class="0">
<segment>
<pinref part="U$2" gate="R1" pin="1"/>
<pinref part="E2" gate="A" pin="CLR"/>
<wire x1="114.3" y1="96.52" x2="111.76" y2="96.52" width="0.1524" layer="91"/>
</segment>
</net>
<net name="P2" class="0">
<segment>
<pinref part="U$2" gate="P2" pin="1"/>
<pinref part="E2" gate="A" pin="QD"/>
<wire x1="139.7" y1="109.22" x2="142.24" y2="109.22" width="0.1524" layer="91"/>
</segment>
</net>
<net name="M2" class="0">
<segment>
<pinref part="U$2" gate="M2" pin="1"/>
<pinref part="E2" gate="A" pin="D"/>
<wire x1="114.3" y1="109.22" x2="111.76" y2="109.22" width="0.1524" layer="91"/>
</segment>
</net>
<net name="VCC" class="0">
<segment>
<pinref part="U$2" gate="A2" pin="1"/>
<wire x1="48.26" y1="66.04" x2="53.34" y2="66.04" width="0.1524" layer="91"/>
<wire x1="53.34" y1="66.04" x2="53.34" y2="63.5" width="0.1524" layer="91"/>
<pinref part="SUPPLY1" gate="G$1" pin="VCC"/>
<wire x1="53.34" y1="68.58" x2="53.34" y2="66.04" width="0.1524" layer="91"/>
<junction x="53.34" y="66.04"/>
<pinref part="C4" gate="G$1" pin="1"/>
<wire x1="83.82" y1="63.5" x2="83.82" y2="66.04" width="0.1524" layer="91"/>
<wire x1="83.82" y1="66.04" x2="73.66" y2="66.04" width="0.1524" layer="91"/>
<pinref part="C2" gate="G$1" pin="1"/>
<wire x1="73.66" y1="66.04" x2="63.5" y2="66.04" width="0.1524" layer="91"/>
<wire x1="63.5" y1="66.04" x2="53.34" y2="66.04" width="0.1524" layer="91"/>
<wire x1="63.5" y1="63.5" x2="63.5" y2="66.04" width="0.1524" layer="91"/>
<junction x="63.5" y="66.04"/>
<pinref part="C3" gate="G$1" pin="1"/>
<wire x1="73.66" y1="63.5" x2="73.66" y2="66.04" width="0.1524" layer="91"/>
<junction x="73.66" y="66.04"/>
<pinref part="C1" gate="G$1" pin="+"/>
</segment>
</net>
<net name="GND" class="0">
<segment>
<pinref part="U$2" gate="C2" pin="1"/>
<wire x1="48.26" y1="53.34" x2="53.34" y2="53.34" width="0.1524" layer="91"/>
<wire x1="53.34" y1="53.34" x2="53.34" y2="55.88" width="0.1524" layer="91"/>
<pinref part="U$2" gate="T1" pin="1"/>
<wire x1="48.26" y1="48.26" x2="53.34" y2="48.26" width="0.1524" layer="91"/>
<wire x1="53.34" y1="48.26" x2="53.34" y2="53.34" width="0.1524" layer="91"/>
<junction x="53.34" y="53.34"/>
<pinref part="C4" gate="G$1" pin="2"/>
<wire x1="83.82" y1="55.88" x2="83.82" y2="53.34" width="0.1524" layer="91"/>
<wire x1="83.82" y1="53.34" x2="73.66" y2="53.34" width="0.1524" layer="91"/>
<pinref part="C2" gate="G$1" pin="2"/>
<wire x1="73.66" y1="53.34" x2="63.5" y2="53.34" width="0.1524" layer="91"/>
<wire x1="63.5" y1="53.34" x2="53.34" y2="53.34" width="0.1524" layer="91"/>
<wire x1="63.5" y1="55.88" x2="63.5" y2="53.34" width="0.1524" layer="91"/>
<junction x="63.5" y="53.34"/>
<pinref part="C3" gate="G$1" pin="2"/>
<wire x1="73.66" y1="55.88" x2="73.66" y2="53.34" width="0.1524" layer="91"/>
<junction x="73.66" y="53.34"/>
<pinref part="SUPPLY3" gate="GND" pin="GND"/>
<junction x="53.34" y="48.26"/>
<pinref part="C1" gate="G$1" pin="-"/>
</segment>
</net>
<net name="U1" class="0">
<segment>
<pinref part="E2" gate="A" pin="B"/>
<wire x1="114.3" y1="114.3" x2="111.76" y2="114.3" width="0.1524" layer="91"/>
<pinref part="U$2" gate="U1" pin="1"/>
</segment>
</net>
</nets>
</sheet>
</sheets>
<errors>
<approved hash="113,1,124.356,92.606,FRAME1,,,,,"/>
<approved hash="113,1,85.471,116.84,U$2,,,,,"/>
</errors>
</schematic>
</drawing>
</eagle>
